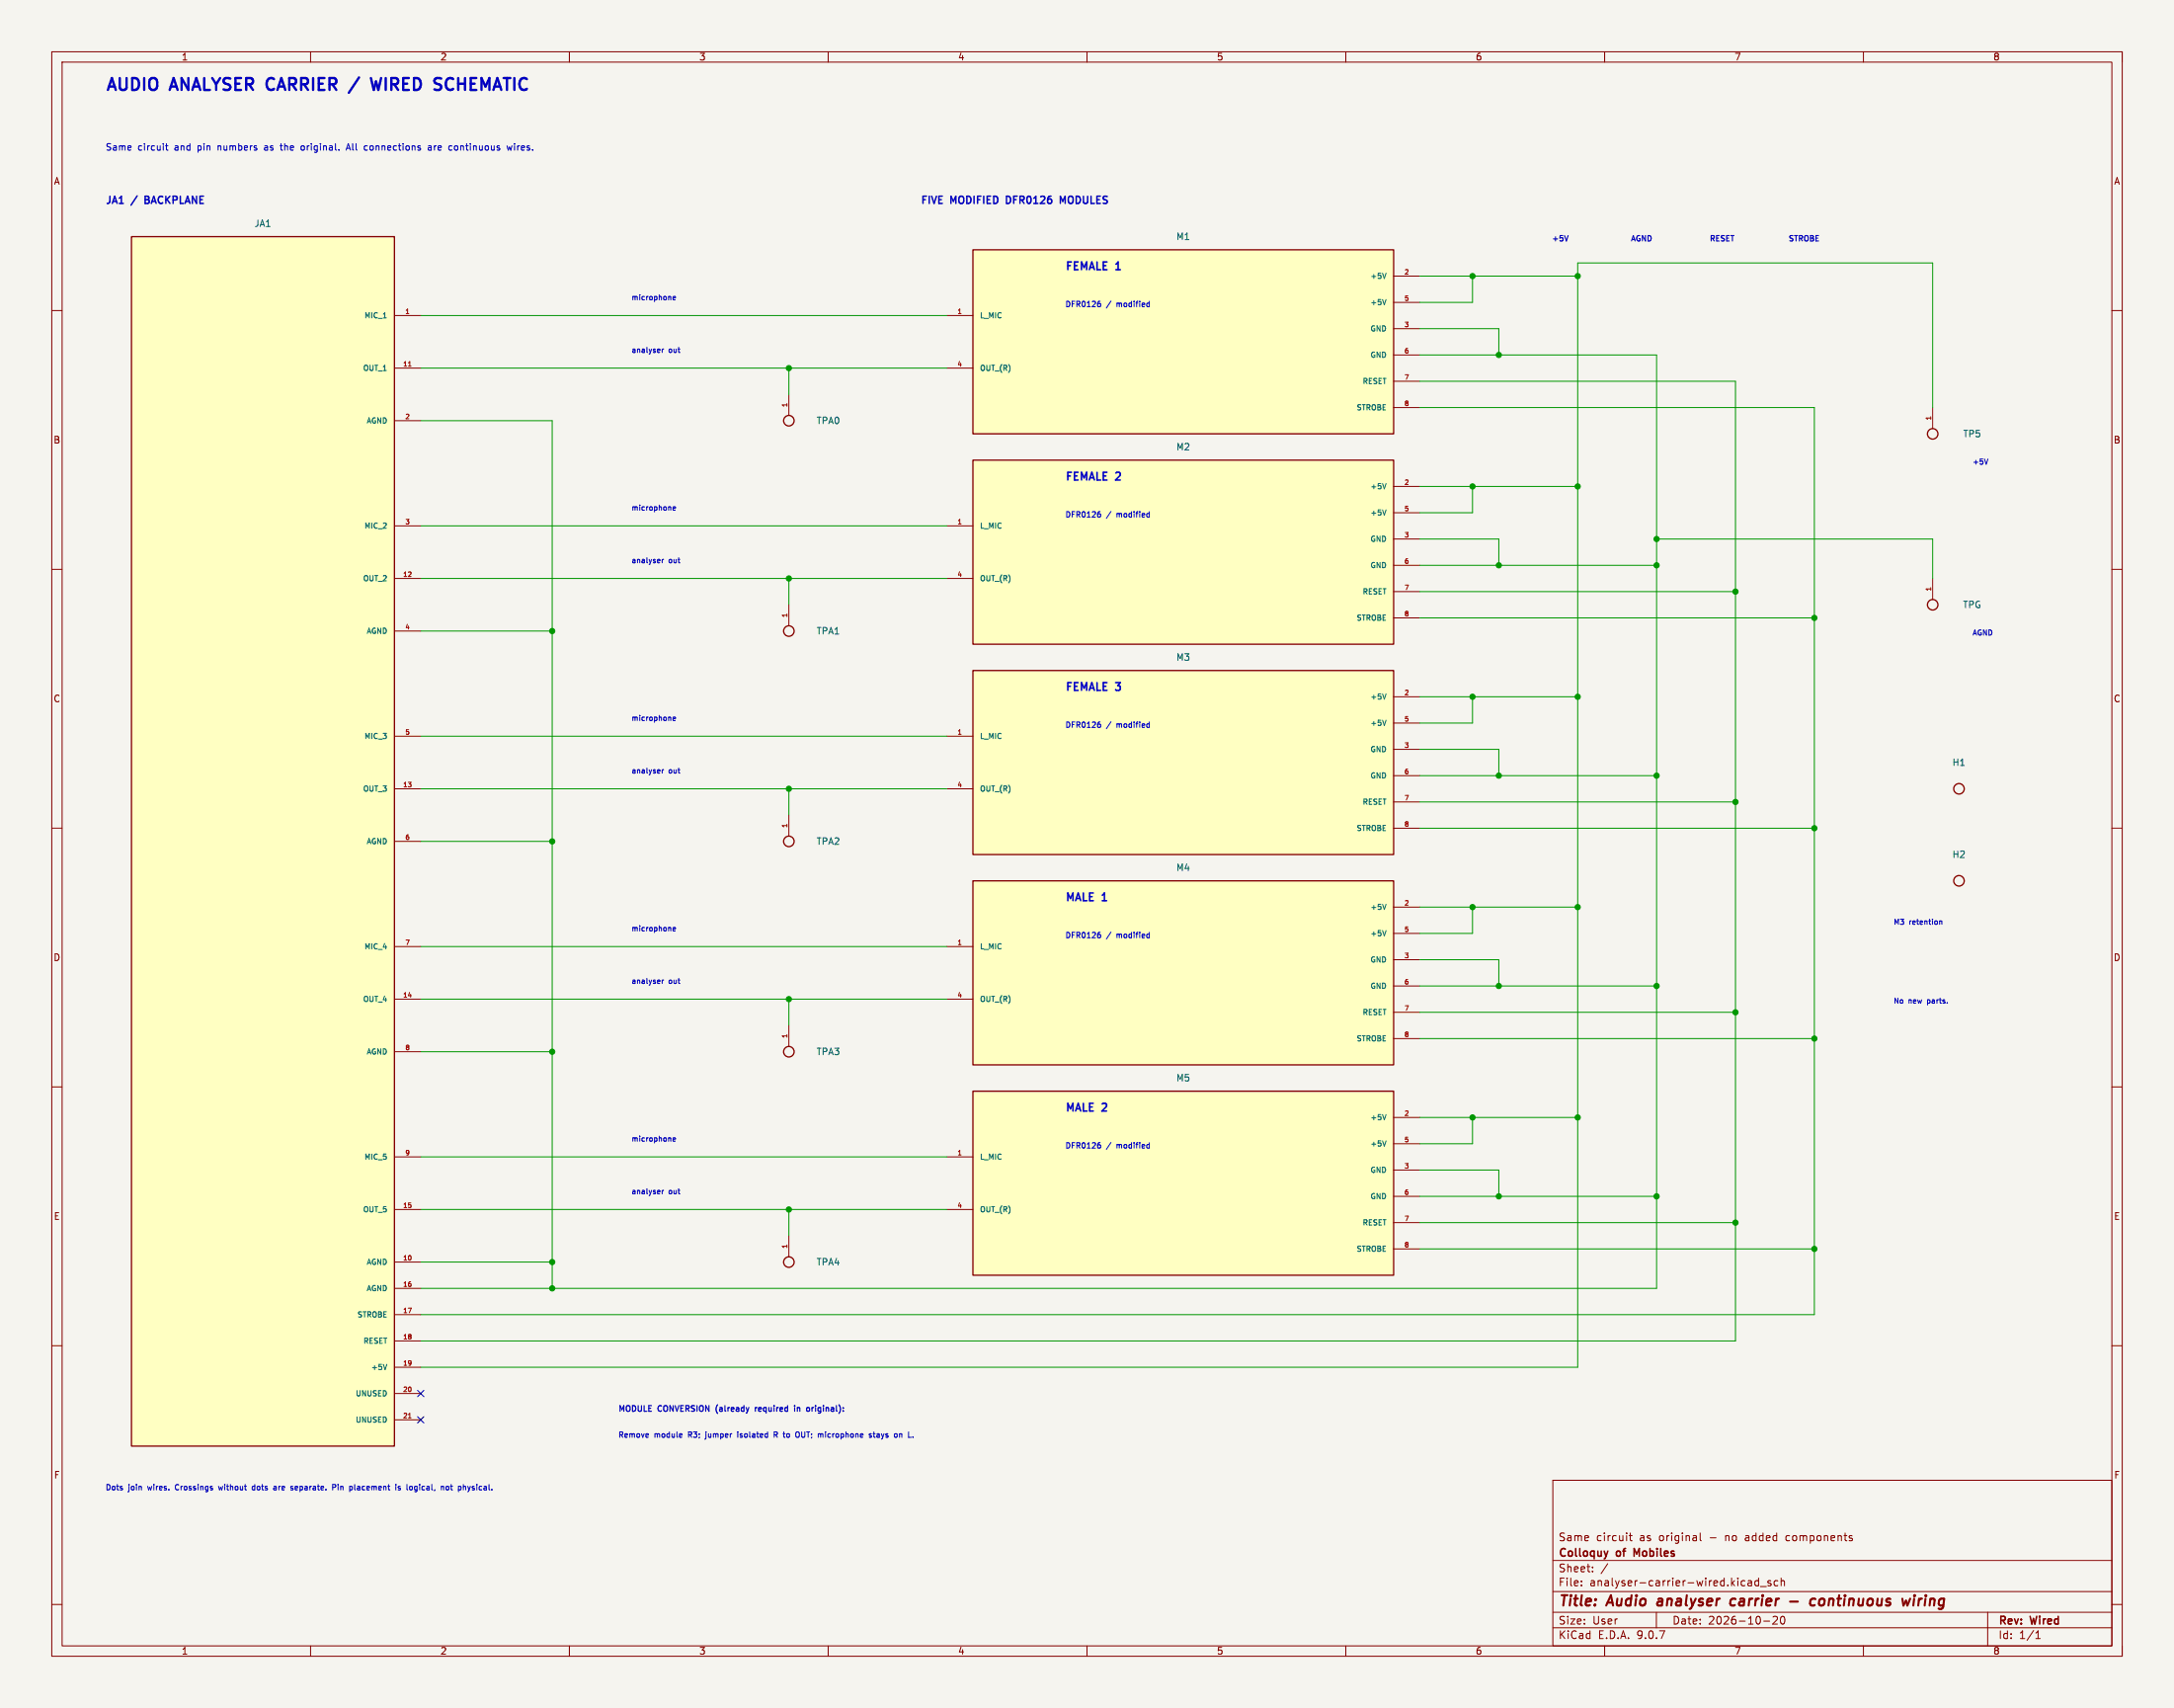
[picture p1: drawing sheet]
(kicad_sch (version 20250114) (generator "eeschema") (generator_version "9.0") (paper "User" 420 330)
    (title_block (title "Audio analyser carrier - continuous wiring") (date "2026-10-20") (rev "Wired")
    (company "Colloquy of Mobiles") (comment 1 "Same circuit as original - no added components"))
    (lib_symbols (symbol "Colloquy:JA1" (pin_names (offset 1.27)) (exclude_from_sim no) (in_bom yes) (on_board yes)
(property "Reference" "JA" (at 0.0000 0.0000 0) (effects (font (size 1.27 1.27))  ))
(property "Value" "ANALYSER - KEY 22" (at 0.0000 0.0000 0) (effects (font (size 1.27 1.27))  ))
(property "Footprint" "Shields:Socket_2x11_Key22_PlugCarrier" (at 0.0000 0.0000 0) (effects (font (size 1.27 1.27))  (hide yes)))
(property "Datasheet" "" (at 0.0000 0.0000 0) (effects (font (size 1.27 1.27))  (hide yes)))
(property "Description" "" (at 0.0000 0.0000 0) (effects (font (size 1.27 1.27))  (hide yes)))
(symbol "JA1_1_1"
(rectangle (start -25.4 116.84) (end 25.4 -116.84) (stroke (width 0.254) (type default)) (fill (type background)))
(pin passive line (at 30.48 101.6 180) (length 5.08) (name "MIC 1" (effects (font (size 1.016 1.016))  )) (number "1" (effects (font (size 0.889 0.889))  )))
(pin passive line (at 30.48 91.44 180) (length 5.08) (name "OUT 1" (effects (font (size 1.016 1.016))  )) (number "11" (effects (font (size 0.889 0.889))  )))
(pin passive line (at 30.48 81.28 180) (length 5.08) (name "AGND" (effects (font (size 1.016 1.016))  )) (number "2" (effects (font (size 0.889 0.889))  )))
(pin passive line (at 30.48 60.96 180) (length 5.08) (name "MIC 2" (effects (font (size 1.016 1.016))  )) (number "3" (effects (font (size 0.889 0.889))  )))
(pin passive line (at 30.48 50.8 180) (length 5.08) (name "OUT 2" (effects (font (size 1.016 1.016))  )) (number "12" (effects (font (size 0.889 0.889))  )))
(pin passive line (at 30.48 40.64 180) (length 5.08) (name "AGND" (effects (font (size 1.016 1.016))  )) (number "4" (effects (font (size 0.889 0.889))  )))
(pin passive line (at 30.48 20.32 180) (length 5.08) (name "MIC 3" (effects (font (size 1.016 1.016))  )) (number "5" (effects (font (size 0.889 0.889))  )))
(pin passive line (at 30.48 10.16 180) (length 5.08) (name "OUT 3" (effects (font (size 1.016 1.016))  )) (number "13" (effects (font (size 0.889 0.889))  )))
(pin passive line (at 30.48 0.0 180) (length 5.08) (name "AGND" (effects (font (size 1.016 1.016))  )) (number "6" (effects (font (size 0.889 0.889))  )))
(pin passive line (at 30.48 -20.32 180) (length 5.08) (name "MIC 4" (effects (font (size 1.016 1.016))  )) (number "7" (effects (font (size 0.889 0.889))  )))
(pin passive line (at 30.48 -30.48 180) (length 5.08) (name "OUT 4" (effects (font (size 1.016 1.016))  )) (number "14" (effects (font (size 0.889 0.889))  )))
(pin passive line (at 30.48 -40.64 180) (length 5.08) (name "AGND" (effects (font (size 1.016 1.016))  )) (number "8" (effects (font (size 0.889 0.889))  )))
(pin passive line (at 30.48 -60.96 180) (length 5.08) (name "MIC 5" (effects (font (size 1.016 1.016))  )) (number "9" (effects (font (size 0.889 0.889))  )))
(pin passive line (at 30.48 -71.12 180) (length 5.08) (name "OUT 5" (effects (font (size 1.016 1.016))  )) (number "15" (effects (font (size 0.889 0.889))  )))
(pin passive line (at 30.48 -81.28 180) (length 5.08) (name "AGND" (effects (font (size 1.016 1.016))  )) (number "10" (effects (font (size 0.889 0.889))  )))
(pin passive line (at 30.48 -86.36 180) (length 5.08) (name "AGND" (effects (font (size 1.016 1.016))  )) (number "16" (effects (font (size 0.889 0.889))  )))
(pin passive line (at 30.48 -91.44 180) (length 5.08) (name "STROBE" (effects (font (size 1.016 1.016))  )) (number "17" (effects (font (size 0.889 0.889))  )))
(pin passive line (at 30.48 -96.52 180) (length 5.08) (name "RESET" (effects (font (size 1.016 1.016))  )) (number "18" (effects (font (size 0.889 0.889))  )))
(pin passive line (at 30.48 -101.6 180) (length 5.08) (name "+5V" (effects (font (size 1.016 1.016))  )) (number "19" (effects (font (size 0.889 0.889))  )))
(pin passive line (at 30.48 -106.68 180) (length 5.08) (name "UNUSED" (effects (font (size 1.016 1.016))  )) (number "20" (effects (font (size 0.889 0.889))  )))
(pin passive line (at 30.48 -111.76 180) (length 5.08) (name "UNUSED" (effects (font (size 1.016 1.016))  )) (number "21" (effects (font (size 0.889 0.889))  )))))
(symbol "Colloquy:H1" (pin_names (offset 1.27)) (exclude_from_sim no) (in_bom no) (on_board yes)
(property "Reference" "H" (at 0.0000 0.0000 0) (effects (font (size 1.27 1.27))  ))
(property "Value" "M3 carrier retention" (at 0.0000 0.0000 0) (effects (font (size 1.27 1.27))  ))
(property "Footprint" "Shields:MountingHole_3.2mm_M3" (at 0.0000 0.0000 0) (effects (font (size 1.27 1.27))  (hide yes)))
(property "Datasheet" "" (at 0.0000 0.0000 0) (effects (font (size 1.27 1.27))  (hide yes)))
(property "Description" "" (at 0.0000 0.0000 0) (effects (font (size 1.27 1.27))  (hide yes)))
(symbol "H1_1_1"
(circle (center 0 0) (radius 1.016) (stroke (width 0.254) (type default)) (fill (type none)))))
(symbol "Colloquy:H2" (pin_names (offset 1.27)) (exclude_from_sim no) (in_bom no) (on_board yes)
(property "Reference" "H" (at 0.0000 0.0000 0) (effects (font (size 1.27 1.27))  ))
(property "Value" "M3 carrier retention" (at 0.0000 0.0000 0) (effects (font (size 1.27 1.27))  ))
(property "Footprint" "Shields:MountingHole_3.2mm_M3" (at 0.0000 0.0000 0) (effects (font (size 1.27 1.27))  (hide yes)))
(property "Datasheet" "" (at 0.0000 0.0000 0) (effects (font (size 1.27 1.27))  (hide yes)))
(property "Description" "" (at 0.0000 0.0000 0) (effects (font (size 1.27 1.27))  (hide yes)))
(symbol "H2_1_1"
(circle (center 0 0) (radius 1.016) (stroke (width 0.254) (type default)) (fill (type none)))))
(symbol "Colloquy:M1" (pin_names (offset 1.27)) (exclude_from_sim no) (in_bom yes) (on_board yes)
(property "Reference" "M" (at 0.0000 0.0000 0) (effects (font (size 1.27 1.27))  ))
(property "Value" "DFR0126 MODIFIED / PLUG-IN" (at 0.0000 0.0000 0) (effects (font (size 1.27 1.27))  ))
(property "Footprint" "Shields:DFR0126_PlugIn_Photo" (at 0.0000 0.0000 0) (effects (font (size 1.27 1.27))  (hide yes)))
(property "Datasheet" "https://wiki.dfrobot.com/dfr0126/" (at 0.0000 0.0000 0) (effects (font (size 1.27 1.27))  (hide yes)))
(property "Description" "Modified module: remove module R3 (right-input 22K), jumper isolated R to OUT, microphone on L, fit downward 2.54mm headers. Carrier sockets: one 1x6 and one 1x2. Photo-derived geometry." (at 0.0000 0.0000 0) (effects (font (size 1.27 1.27))  (hide yes)))
(symbol "M1_1_1"
(rectangle (start -40.64 17.78) (end 40.64 -17.78) (stroke (width 0.254) (type default)) (fill (type background)))
(pin passive line (at -45.72 5.08 0) (length 5.08) (name "L_MIC" (effects (font (size 1.016 1.016))  )) (number "1" (effects (font (size 0.889 0.889))  )))
(pin passive line (at -45.72 -5.08 0) (length 5.08) (name "OUT (R)" (effects (font (size 1.016 1.016))  )) (number "4" (effects (font (size 0.889 0.889))  )))
(pin passive line (at 45.72 12.7 180) (length 5.08) (name "+5V" (effects (font (size 1.016 1.016))  )) (number "2" (effects (font (size 0.889 0.889))  )))
(pin passive line (at 45.72 7.62 180) (length 5.08) (name "+5V" (effects (font (size 1.016 1.016))  )) (number "5" (effects (font (size 0.889 0.889))  )))
(pin passive line (at 45.72 2.54 180) (length 5.08) (name "GND" (effects (font (size 1.016 1.016))  )) (number "3" (effects (font (size 0.889 0.889))  )))
(pin passive line (at 45.72 -2.54 180) (length 5.08) (name "GND" (effects (font (size 1.016 1.016))  )) (number "6" (effects (font (size 0.889 0.889))  )))
(pin passive line (at 45.72 -7.62 180) (length 5.08) (name "RESET" (effects (font (size 1.016 1.016))  )) (number "7" (effects (font (size 0.889 0.889))  )))
(pin passive line (at 45.72 -12.7 180) (length 5.08) (name "STROBE" (effects (font (size 1.016 1.016))  )) (number "8" (effects (font (size 0.889 0.889))  )))))
(symbol "Colloquy:TPA0" (pin_names (offset 1.27)) (exclude_from_sim no) (in_bom no) (on_board yes)
(property "Reference" "TPA" (at 0.0000 0.0000 0) (effects (font (size 1.27 1.27))  ))
(property "Value" "female1/analyser out" (at 0.0000 0.0000 0) (effects (font (size 1.27 1.27))  ))
(property "Footprint" "Shields:TestPoint_Pad_D1.5mm" (at 0.0000 0.0000 0) (effects (font (size 1.27 1.27))  (hide yes)))
(property "Datasheet" "" (at 0.0000 0.0000 0) (effects (font (size 1.27 1.27))  (hide yes)))
(property "Description" "" (at 0.0000 0.0000 0) (effects (font (size 1.27 1.27))  (hide yes)))
(symbol "TPA0_1_1"
(circle (center 0 0) (radius 1.016) (stroke (width 0.254) (type default)) (fill (type none)))
(pin passive line (at 0 5.08 270) (length 4.064) (name "~" (effects (font (size 1.016 1.016))  )) (number "1" (effects (font (size 0.889 0.889))  )))))
(symbol "Colloquy:M2" (pin_names (offset 1.27)) (exclude_from_sim no) (in_bom yes) (on_board yes)
(property "Reference" "M" (at 0.0000 0.0000 0) (effects (font (size 1.27 1.27))  ))
(property "Value" "DFR0126 MODIFIED / PLUG-IN" (at 0.0000 0.0000 0) (effects (font (size 1.27 1.27))  ))
(property "Footprint" "Shields:DFR0126_PlugIn_Photo" (at 0.0000 0.0000 0) (effects (font (size 1.27 1.27))  (hide yes)))
(property "Datasheet" "https://wiki.dfrobot.com/dfr0126/" (at 0.0000 0.0000 0) (effects (font (size 1.27 1.27))  (hide yes)))
(property "Description" "Modified module: remove module R3 (right-input 22K), jumper isolated R to OUT, microphone on L, fit downward 2.54mm headers. Carrier sockets: one 1x6 and one 1x2. Photo-derived geometry." (at 0.0000 0.0000 0) (effects (font (size 1.27 1.27))  (hide yes)))
(symbol "M2_1_1"
(rectangle (start -40.64 17.78) (end 40.64 -17.78) (stroke (width 0.254) (type default)) (fill (type background)))
(pin passive line (at -45.72 5.08 0) (length 5.08) (name "L_MIC" (effects (font (size 1.016 1.016))  )) (number "1" (effects (font (size 0.889 0.889))  )))
(pin passive line (at -45.72 -5.08 0) (length 5.08) (name "OUT (R)" (effects (font (size 1.016 1.016))  )) (number "4" (effects (font (size 0.889 0.889))  )))
(pin passive line (at 45.72 12.7 180) (length 5.08) (name "+5V" (effects (font (size 1.016 1.016))  )) (number "2" (effects (font (size 0.889 0.889))  )))
(pin passive line (at 45.72 7.62 180) (length 5.08) (name "+5V" (effects (font (size 1.016 1.016))  )) (number "5" (effects (font (size 0.889 0.889))  )))
(pin passive line (at 45.72 2.54 180) (length 5.08) (name "GND" (effects (font (size 1.016 1.016))  )) (number "3" (effects (font (size 0.889 0.889))  )))
(pin passive line (at 45.72 -2.54 180) (length 5.08) (name "GND" (effects (font (size 1.016 1.016))  )) (number "6" (effects (font (size 0.889 0.889))  )))
(pin passive line (at 45.72 -7.62 180) (length 5.08) (name "RESET" (effects (font (size 1.016 1.016))  )) (number "7" (effects (font (size 0.889 0.889))  )))
(pin passive line (at 45.72 -12.7 180) (length 5.08) (name "STROBE" (effects (font (size 1.016 1.016))  )) (number "8" (effects (font (size 0.889 0.889))  )))))
(symbol "Colloquy:TPA1" (pin_names (offset 1.27)) (exclude_from_sim no) (in_bom no) (on_board yes)
(property "Reference" "TPA" (at 0.0000 0.0000 0) (effects (font (size 1.27 1.27))  ))
(property "Value" "female2/analyser out" (at 0.0000 0.0000 0) (effects (font (size 1.27 1.27))  ))
(property "Footprint" "Shields:TestPoint_Pad_D1.5mm" (at 0.0000 0.0000 0) (effects (font (size 1.27 1.27))  (hide yes)))
(property "Datasheet" "" (at 0.0000 0.0000 0) (effects (font (size 1.27 1.27))  (hide yes)))
(property "Description" "" (at 0.0000 0.0000 0) (effects (font (size 1.27 1.27))  (hide yes)))
(symbol "TPA1_1_1"
(circle (center 0 0) (radius 1.016) (stroke (width 0.254) (type default)) (fill (type none)))
(pin passive line (at 0 5.08 270) (length 4.064) (name "~" (effects (font (size 1.016 1.016))  )) (number "1" (effects (font (size 0.889 0.889))  )))))
(symbol "Colloquy:M3" (pin_names (offset 1.27)) (exclude_from_sim no) (in_bom yes) (on_board yes)
(property "Reference" "M" (at 0.0000 0.0000 0) (effects (font (size 1.27 1.27))  ))
(property "Value" "DFR0126 MODIFIED / PLUG-IN" (at 0.0000 0.0000 0) (effects (font (size 1.27 1.27))  ))
(property "Footprint" "Shields:DFR0126_PlugIn_Photo" (at 0.0000 0.0000 0) (effects (font (size 1.27 1.27))  (hide yes)))
(property "Datasheet" "https://wiki.dfrobot.com/dfr0126/" (at 0.0000 0.0000 0) (effects (font (size 1.27 1.27))  (hide yes)))
(property "Description" "Modified module: remove module R3 (right-input 22K), jumper isolated R to OUT, microphone on L, fit downward 2.54mm headers. Carrier sockets: one 1x6 and one 1x2. Photo-derived geometry." (at 0.0000 0.0000 0) (effects (font (size 1.27 1.27))  (hide yes)))
(symbol "M3_1_1"
(rectangle (start -40.64 17.78) (end 40.64 -17.78) (stroke (width 0.254) (type default)) (fill (type background)))
(pin passive line (at -45.72 5.08 0) (length 5.08) (name "L_MIC" (effects (font (size 1.016 1.016))  )) (number "1" (effects (font (size 0.889 0.889))  )))
(pin passive line (at -45.72 -5.08 0) (length 5.08) (name "OUT (R)" (effects (font (size 1.016 1.016))  )) (number "4" (effects (font (size 0.889 0.889))  )))
(pin passive line (at 45.72 12.7 180) (length 5.08) (name "+5V" (effects (font (size 1.016 1.016))  )) (number "2" (effects (font (size 0.889 0.889))  )))
(pin passive line (at 45.72 7.62 180) (length 5.08) (name "+5V" (effects (font (size 1.016 1.016))  )) (number "5" (effects (font (size 0.889 0.889))  )))
(pin passive line (at 45.72 2.54 180) (length 5.08) (name "GND" (effects (font (size 1.016 1.016))  )) (number "3" (effects (font (size 0.889 0.889))  )))
(pin passive line (at 45.72 -2.54 180) (length 5.08) (name "GND" (effects (font (size 1.016 1.016))  )) (number "6" (effects (font (size 0.889 0.889))  )))
(pin passive line (at 45.72 -7.62 180) (length 5.08) (name "RESET" (effects (font (size 1.016 1.016))  )) (number "7" (effects (font (size 0.889 0.889))  )))
(pin passive line (at 45.72 -12.7 180) (length 5.08) (name "STROBE" (effects (font (size 1.016 1.016))  )) (number "8" (effects (font (size 0.889 0.889))  )))))
(symbol "Colloquy:TPA2" (pin_names (offset 1.27)) (exclude_from_sim no) (in_bom no) (on_board yes)
(property "Reference" "TPA" (at 0.0000 0.0000 0) (effects (font (size 1.27 1.27))  ))
(property "Value" "female3/analyser out" (at 0.0000 0.0000 0) (effects (font (size 1.27 1.27))  ))
(property "Footprint" "Shields:TestPoint_Pad_D1.5mm" (at 0.0000 0.0000 0) (effects (font (size 1.27 1.27))  (hide yes)))
(property "Datasheet" "" (at 0.0000 0.0000 0) (effects (font (size 1.27 1.27))  (hide yes)))
(property "Description" "" (at 0.0000 0.0000 0) (effects (font (size 1.27 1.27))  (hide yes)))
(symbol "TPA2_1_1"
(circle (center 0 0) (radius 1.016) (stroke (width 0.254) (type default)) (fill (type none)))
(pin passive line (at 0 5.08 270) (length 4.064) (name "~" (effects (font (size 1.016 1.016))  )) (number "1" (effects (font (size 0.889 0.889))  )))))
(symbol "Colloquy:M4" (pin_names (offset 1.27)) (exclude_from_sim no) (in_bom yes) (on_board yes)
(property "Reference" "M" (at 0.0000 0.0000 0) (effects (font (size 1.27 1.27))  ))
(property "Value" "DFR0126 MODIFIED / PLUG-IN" (at 0.0000 0.0000 0) (effects (font (size 1.27 1.27))  ))
(property "Footprint" "Shields:DFR0126_PlugIn_Photo" (at 0.0000 0.0000 0) (effects (font (size 1.27 1.27))  (hide yes)))
(property "Datasheet" "https://wiki.dfrobot.com/dfr0126/" (at 0.0000 0.0000 0) (effects (font (size 1.27 1.27))  (hide yes)))
(property "Description" "Modified module: remove module R3 (right-input 22K), jumper isolated R to OUT, microphone on L, fit downward 2.54mm headers. Carrier sockets: one 1x6 and one 1x2. Photo-derived geometry." (at 0.0000 0.0000 0) (effects (font (size 1.27 1.27))  (hide yes)))
(symbol "M4_1_1"
(rectangle (start -40.64 17.78) (end 40.64 -17.78) (stroke (width 0.254) (type default)) (fill (type background)))
(pin passive line (at -45.72 5.08 0) (length 5.08) (name "L_MIC" (effects (font (size 1.016 1.016))  )) (number "1" (effects (font (size 0.889 0.889))  )))
(pin passive line (at -45.72 -5.08 0) (length 5.08) (name "OUT (R)" (effects (font (size 1.016 1.016))  )) (number "4" (effects (font (size 0.889 0.889))  )))
(pin passive line (at 45.72 12.7 180) (length 5.08) (name "+5V" (effects (font (size 1.016 1.016))  )) (number "2" (effects (font (size 0.889 0.889))  )))
(pin passive line (at 45.72 7.62 180) (length 5.08) (name "+5V" (effects (font (size 1.016 1.016))  )) (number "5" (effects (font (size 0.889 0.889))  )))
(pin passive line (at 45.72 2.54 180) (length 5.08) (name "GND" (effects (font (size 1.016 1.016))  )) (number "3" (effects (font (size 0.889 0.889))  )))
(pin passive line (at 45.72 -2.54 180) (length 5.08) (name "GND" (effects (font (size 1.016 1.016))  )) (number "6" (effects (font (size 0.889 0.889))  )))
(pin passive line (at 45.72 -7.62 180) (length 5.08) (name "RESET" (effects (font (size 1.016 1.016))  )) (number "7" (effects (font (size 0.889 0.889))  )))
(pin passive line (at 45.72 -12.7 180) (length 5.08) (name "STROBE" (effects (font (size 1.016 1.016))  )) (number "8" (effects (font (size 0.889 0.889))  )))))
(symbol "Colloquy:TPA3" (pin_names (offset 1.27)) (exclude_from_sim no) (in_bom no) (on_board yes)
(property "Reference" "TPA" (at 0.0000 0.0000 0) (effects (font (size 1.27 1.27))  ))
(property "Value" "male1/analyser out" (at 0.0000 0.0000 0) (effects (font (size 1.27 1.27))  ))
(property "Footprint" "Shields:TestPoint_Pad_D1.5mm" (at 0.0000 0.0000 0) (effects (font (size 1.27 1.27))  (hide yes)))
(property "Datasheet" "" (at 0.0000 0.0000 0) (effects (font (size 1.27 1.27))  (hide yes)))
(property "Description" "" (at 0.0000 0.0000 0) (effects (font (size 1.27 1.27))  (hide yes)))
(symbol "TPA3_1_1"
(circle (center 0 0) (radius 1.016) (stroke (width 0.254) (type default)) (fill (type none)))
(pin passive line (at 0 5.08 270) (length 4.064) (name "~" (effects (font (size 1.016 1.016))  )) (number "1" (effects (font (size 0.889 0.889))  )))))
(symbol "Colloquy:M5" (pin_names (offset 1.27)) (exclude_from_sim no) (in_bom yes) (on_board yes)
(property "Reference" "M" (at 0.0000 0.0000 0) (effects (font (size 1.27 1.27))  ))
(property "Value" "DFR0126 MODIFIED / PLUG-IN" (at 0.0000 0.0000 0) (effects (font (size 1.27 1.27))  ))
(property "Footprint" "Shields:DFR0126_PlugIn_Photo" (at 0.0000 0.0000 0) (effects (font (size 1.27 1.27))  (hide yes)))
(property "Datasheet" "https://wiki.dfrobot.com/dfr0126/" (at 0.0000 0.0000 0) (effects (font (size 1.27 1.27))  (hide yes)))
(property "Description" "Modified module: remove module R3 (right-input 22K), jumper isolated R to OUT, microphone on L, fit downward 2.54mm headers. Carrier sockets: one 1x6 and one 1x2. Photo-derived geometry." (at 0.0000 0.0000 0) (effects (font (size 1.27 1.27))  (hide yes)))
(symbol "M5_1_1"
(rectangle (start -40.64 17.78) (end 40.64 -17.78) (stroke (width 0.254) (type default)) (fill (type background)))
(pin passive line (at -45.72 5.08 0) (length 5.08) (name "L_MIC" (effects (font (size 1.016 1.016))  )) (number "1" (effects (font (size 0.889 0.889))  )))
(pin passive line (at -45.72 -5.08 0) (length 5.08) (name "OUT (R)" (effects (font (size 1.016 1.016))  )) (number "4" (effects (font (size 0.889 0.889))  )))
(pin passive line (at 45.72 12.7 180) (length 5.08) (name "+5V" (effects (font (size 1.016 1.016))  )) (number "2" (effects (font (size 0.889 0.889))  )))
(pin passive line (at 45.72 7.62 180) (length 5.08) (name "+5V" (effects (font (size 1.016 1.016))  )) (number "5" (effects (font (size 0.889 0.889))  )))
(pin passive line (at 45.72 2.54 180) (length 5.08) (name "GND" (effects (font (size 1.016 1.016))  )) (number "3" (effects (font (size 0.889 0.889))  )))
(pin passive line (at 45.72 -2.54 180) (length 5.08) (name "GND" (effects (font (size 1.016 1.016))  )) (number "6" (effects (font (size 0.889 0.889))  )))
(pin passive line (at 45.72 -7.62 180) (length 5.08) (name "RESET" (effects (font (size 1.016 1.016))  )) (number "7" (effects (font (size 0.889 0.889))  )))
(pin passive line (at 45.72 -12.7 180) (length 5.08) (name "STROBE" (effects (font (size 1.016 1.016))  )) (number "8" (effects (font (size 0.889 0.889))  )))))
(symbol "Colloquy:TPA4" (pin_names (offset 1.27)) (exclude_from_sim no) (in_bom no) (on_board yes)
(property "Reference" "TPA" (at 0.0000 0.0000 0) (effects (font (size 1.27 1.27))  ))
(property "Value" "male2/analyser out" (at 0.0000 0.0000 0) (effects (font (size 1.27 1.27))  ))
(property "Footprint" "Shields:TestPoint_Pad_D1.5mm" (at 0.0000 0.0000 0) (effects (font (size 1.27 1.27))  (hide yes)))
(property "Datasheet" "" (at 0.0000 0.0000 0) (effects (font (size 1.27 1.27))  (hide yes)))
(property "Description" "" (at 0.0000 0.0000 0) (effects (font (size 1.27 1.27))  (hide yes)))
(symbol "TPA4_1_1"
(circle (center 0 0) (radius 1.016) (stroke (width 0.254) (type default)) (fill (type none)))
(pin passive line (at 0 5.08 270) (length 4.064) (name "~" (effects (font (size 1.016 1.016))  )) (number "1" (effects (font (size 0.889 0.889))  )))))
(symbol "Colloquy:TPG" (pin_names (offset 1.27)) (exclude_from_sim no) (in_bom no) (on_board yes)
(property "Reference" "TPG" (at 0.0000 0.0000 0) (effects (font (size 1.27 1.27))  ))
(property "Value" "AGND" (at 0.0000 0.0000 0) (effects (font (size 1.27 1.27))  ))
(property "Footprint" "Shields:TestPoint_Pad_D1.5mm" (at 0.0000 0.0000 0) (effects (font (size 1.27 1.27))  (hide yes)))
(property "Datasheet" "" (at 0.0000 0.0000 0) (effects (font (size 1.27 1.27))  (hide yes)))
(property "Description" "" (at 0.0000 0.0000 0) (effects (font (size 1.27 1.27))  (hide yes)))
(symbol "TPG_1_1"
(circle (center 0 0) (radius 1.016) (stroke (width 0.254) (type default)) (fill (type none)))
(pin passive line (at 0 5.08 270) (length 4.064) (name "~" (effects (font (size 1.016 1.016))  )) (number "1" (effects (font (size 0.889 0.889))  )))))
(symbol "Colloquy:TP5" (pin_names (offset 1.27)) (exclude_from_sim no) (in_bom no) (on_board yes)
(property "Reference" "TP" (at 0.0000 0.0000 0) (effects (font (size 1.27 1.27))  ))
(property "Value" "MEGA_5V" (at 0.0000 0.0000 0) (effects (font (size 1.27 1.27))  ))
(property "Footprint" "Shields:TestPoint_Pad_D1.5mm" (at 0.0000 0.0000 0) (effects (font (size 1.27 1.27))  (hide yes)))
(property "Datasheet" "" (at 0.0000 0.0000 0) (effects (font (size 1.27 1.27))  (hide yes)))
(property "Description" "" (at 0.0000 0.0000 0) (effects (font (size 1.27 1.27))  (hide yes)))
(symbol "TP5_1_1"
(circle (center 0 0) (radius 1.016) (stroke (width 0.254) (type default)) (fill (type none)))
(pin passive line (at 0 5.08 270) (length 4.064) (name "~" (effects (font (size 1.016 1.016))  )) (number "1" (effects (font (size 0.889 0.889))  ))))))
    (text "AUDIO ANALYSER CARRIER / WIRED SCHEMATIC" (at 20.32 15.24 0) (effects (font (size 2.3 2.3) (bold yes)) (justify left top)))
(text "Same circuit and pin numbers as the original. All connections are continuous wires." (at 20.32 27.94 0) (effects (font (size 1.27 1.27) ) (justify left top)))
(text "JA1 / BACKPLANE" (at 20.32 38.1 0) (effects (font (size 1.4 1.4) (bold yes)) (justify left top)))
(text "FIVE MODIFIED DFR0126 MODULES" (at 177.8 38.1 0) (effects (font (size 1.4 1.4) (bold yes)) (justify left top)))
(text "+5V" (at 299.72 45.72 0) (effects (font (size 1.05 1.05) (bold yes)) (justify left top)))
(text "AGND" (at 314.96 45.72 0) (effects (font (size 1.05 1.05) (bold yes)) (justify left top)))
(text "RESET" (at 330.2 45.72 0) (effects (font (size 1.05 1.05) (bold yes)) (justify left top)))
(text "STROBE" (at 345.44 45.72 0) (effects (font (size 1.05 1.05) (bold yes)) (justify left top)))
(symbol (lib_id "Colloquy:JA1") (at 50.8 162.56 0) (unit 1) (in_bom yes) (on_board yes)(property "Reference" "JA1" (at 50.8000 43.1800 0) (effects (font (size 1.27 1.27))  ))(property "Value" "ANALYSER - KEY 22" (at 50.8000 162.5600 0) (effects (font (size 1.27 1.27))  (hide yes)))(property "Footprint" "Shields:Socket_2x11_Key22_PlugCarrier" (at 50.8000 162.5600 0) (effects (font (size 1.27 1.27))  (hide yes))))
(symbol (lib_id "Colloquy:M1") (at 228.6 66.04 0) (unit 1) (in_bom yes) (on_board yes)(property "Reference" "M1" (at 228.6000 45.7200 0) (effects (font (size 1.27 1.27))  ))(property "Value" "DFR0126 MODIFIED / PLUG-IN" (at 228.6000 66.0400 0) (effects (font (size 1.27 1.27))  (hide yes)))(property "Footprint" "Shields:DFR0126_PlugIn_Photo" (at 228.6000 66.0400 0) (effects (font (size 1.27 1.27))  (hide yes))))
(text "FEMALE 1" (at 205.74 50.8 0) (effects (font (size 1.5 1.5) (bold yes)) (justify left top)))
(text "DFR0126 / modified" (at 205.74 58.42 0) (effects (font (size 1.05 1.05) ) (justify left top)))
(text "microphone" (at 121.92 57.15 0) (effects (font (size 1.0 1.0) ) (justify left top)))
(text "analyser out" (at 121.92 67.31 0) (effects (font (size 1.0 1.0) ) (justify left top)))
(symbol (lib_id "Colloquy:TPA0") (at 152.4 81.28 0) (unit 1) (in_bom no) (on_board yes)(property "Reference" "TPA0" (at 160.0200 81.2800 0) (effects (font (size 1.27 1.27))  ))(property "Value" "female1/analyser out" (at 152.4000 81.2800 0) (effects (font (size 1.27 1.27))  (hide yes)))(property "Footprint" "Shields:TestPoint_Pad_D1.5mm" (at 152.4000 81.2800 0) (effects (font (size 1.27 1.27))  (hide yes))))
(symbol (lib_id "Colloquy:M2") (at 228.6 106.68 0) (unit 1) (in_bom yes) (on_board yes)(property "Reference" "M2" (at 228.6000 86.3600 0) (effects (font (size 1.27 1.27))  ))(property "Value" "DFR0126 MODIFIED / PLUG-IN" (at 228.6000 106.6800 0) (effects (font (size 1.27 1.27))  (hide yes)))(property "Footprint" "Shields:DFR0126_PlugIn_Photo" (at 228.6000 106.6800 0) (effects (font (size 1.27 1.27))  (hide yes))))
(text "FEMALE 2" (at 205.74 91.44 0) (effects (font (size 1.5 1.5) (bold yes)) (justify left top)))
(text "DFR0126 / modified" (at 205.74 99.06 0) (effects (font (size 1.05 1.05) ) (justify left top)))
(text "microphone" (at 121.92 97.79 0) (effects (font (size 1.0 1.0) ) (justify left top)))
(text "analyser out" (at 121.92 107.95 0) (effects (font (size 1.0 1.0) ) (justify left top)))
(symbol (lib_id "Colloquy:TPA1") (at 152.4 121.92 0) (unit 1) (in_bom no) (on_board yes)(property "Reference" "TPA1" (at 160.0200 121.9200 0) (effects (font (size 1.27 1.27))  ))(property "Value" "female2/analyser out" (at 152.4000 121.9200 0) (effects (font (size 1.27 1.27))  (hide yes)))(property "Footprint" "Shields:TestPoint_Pad_D1.5mm" (at 152.4000 121.9200 0) (effects (font (size 1.27 1.27))  (hide yes))))
(symbol (lib_id "Colloquy:M3") (at 228.6 147.32 0) (unit 1) (in_bom yes) (on_board yes)(property "Reference" "M3" (at 228.6000 127.0000 0) (effects (font (size 1.27 1.27))  ))(property "Value" "DFR0126 MODIFIED / PLUG-IN" (at 228.6000 147.3200 0) (effects (font (size 1.27 1.27))  (hide yes)))(property "Footprint" "Shields:DFR0126_PlugIn_Photo" (at 228.6000 147.3200 0) (effects (font (size 1.27 1.27))  (hide yes))))
(text "FEMALE 3" (at 205.74 132.08 0) (effects (font (size 1.5 1.5) (bold yes)) (justify left top)))
(text "DFR0126 / modified" (at 205.74 139.7 0) (effects (font (size 1.05 1.05) ) (justify left top)))
(text "microphone" (at 121.92 138.43 0) (effects (font (size 1.0 1.0) ) (justify left top)))
(text "analyser out" (at 121.92 148.59 0) (effects (font (size 1.0 1.0) ) (justify left top)))
(symbol (lib_id "Colloquy:TPA2") (at 152.4 162.56 0) (unit 1) (in_bom no) (on_board yes)(property "Reference" "TPA2" (at 160.0200 162.5600 0) (effects (font (size 1.27 1.27))  ))(property "Value" "female3/analyser out" (at 152.4000 162.5600 0) (effects (font (size 1.27 1.27))  (hide yes)))(property "Footprint" "Shields:TestPoint_Pad_D1.5mm" (at 152.4000 162.5600 0) (effects (font (size 1.27 1.27))  (hide yes))))
(symbol (lib_id "Colloquy:M4") (at 228.6 187.96 0) (unit 1) (in_bom yes) (on_board yes)(property "Reference" "M4" (at 228.6000 167.6400 0) (effects (font (size 1.27 1.27))  ))(property "Value" "DFR0126 MODIFIED / PLUG-IN" (at 228.6000 187.9600 0) (effects (font (size 1.27 1.27))  (hide yes)))(property "Footprint" "Shields:DFR0126_PlugIn_Photo" (at 228.6000 187.9600 0) (effects (font (size 1.27 1.27))  (hide yes))))
(text "MALE 1" (at 205.74 172.72 0) (effects (font (size 1.5 1.5) (bold yes)) (justify left top)))
(text "DFR0126 / modified" (at 205.74 180.34 0) (effects (font (size 1.05 1.05) ) (justify left top)))
(text "microphone" (at 121.92 179.07 0) (effects (font (size 1.0 1.0) ) (justify left top)))
(text "analyser out" (at 121.92 189.23 0) (effects (font (size 1.0 1.0) ) (justify left top)))
(symbol (lib_id "Colloquy:TPA3") (at 152.4 203.2 0) (unit 1) (in_bom no) (on_board yes)(property "Reference" "TPA3" (at 160.0200 203.2000 0) (effects (font (size 1.27 1.27))  ))(property "Value" "male1/analyser out" (at 152.4000 203.2000 0) (effects (font (size 1.27 1.27))  (hide yes)))(property "Footprint" "Shields:TestPoint_Pad_D1.5mm" (at 152.4000 203.2000 0) (effects (font (size 1.27 1.27))  (hide yes))))
(symbol (lib_id "Colloquy:M5") (at 228.6 228.6 0) (unit 1) (in_bom yes) (on_board yes)(property "Reference" "M5" (at 228.6000 208.2800 0) (effects (font (size 1.27 1.27))  ))(property "Value" "DFR0126 MODIFIED / PLUG-IN" (at 228.6000 228.6000 0) (effects (font (size 1.27 1.27))  (hide yes)))(property "Footprint" "Shields:DFR0126_PlugIn_Photo" (at 228.6000 228.6000 0) (effects (font (size 1.27 1.27))  (hide yes))))
(text "MALE 2" (at 205.74 213.36 0) (effects (font (size 1.5 1.5) (bold yes)) (justify left top)))
(text "DFR0126 / modified" (at 205.74 220.98 0) (effects (font (size 1.05 1.05) ) (justify left top)))
(text "microphone" (at 121.92 219.71 0) (effects (font (size 1.0 1.0) ) (justify left top)))
(text "analyser out" (at 121.92 229.87 0) (effects (font (size 1.0 1.0) ) (justify left top)))
(symbol (lib_id "Colloquy:TPA4") (at 152.4 243.84 0) (unit 1) (in_bom no) (on_board yes)(property "Reference" "TPA4" (at 160.0200 243.8400 0) (effects (font (size 1.27 1.27))  ))(property "Value" "male2/analyser out" (at 152.4000 243.8400 0) (effects (font (size 1.27 1.27))  (hide yes)))(property "Footprint" "Shields:TestPoint_Pad_D1.5mm" (at 152.4000 243.8400 0) (effects (font (size 1.27 1.27))  (hide yes))))
(no_connect (at 81.28 269.24))
(no_connect (at 81.28 274.32))
(symbol (lib_id "Colloquy:TP5") (at 373.38 83.82000000000001 0) (unit 1) (in_bom no) (on_board yes)(property "Reference" "TP5" (at 381.0000 83.8200 0) (effects (font (size 1.27 1.27))  ))(property "Value" "MEGA_5V" (at 373.3800 83.8200 0) (effects (font (size 1.27 1.27))  (hide yes)))(property "Footprint" "Shields:TestPoint_Pad_D1.5mm" (at 373.3800 83.8200 0) (effects (font (size 1.27 1.27))  (hide yes))))
(text "+5V" (at 381.0 88.9 0) (effects (font (size 1.0 1.0) ) (justify left top)))
(symbol (lib_id "Colloquy:TPG") (at 373.38 116.84 0) (unit 1) (in_bom no) (on_board yes)(property "Reference" "TPG" (at 381.0000 116.8400 0) (effects (font (size 1.27 1.27))  ))(property "Value" "AGND" (at 373.3800 116.8400 0) (effects (font (size 1.27 1.27))  (hide yes)))(property "Footprint" "Shields:TestPoint_Pad_D1.5mm" (at 373.3800 116.8400 0) (effects (font (size 1.27 1.27))  (hide yes))))
(text "AGND" (at 381.0 121.92 0) (effects (font (size 1.0 1.0) ) (justify left top)))
(text "MODULE CONVERSION (already required in original):" (at 119.38 271.78000000000003 0) (effects (font (size 1.1 1.1) (bold yes)) (justify left top)))
(text "Remove module R3; jumper isolated R to OUT; microphone stays on L." (at 119.38 276.86 0) (effects (font (size 1.05 1.05) ) (justify left top)))
(text "Dots join wires. Crossings without dots are separate. Pin placement is logical, not physical." (at 20.32 287.02 0) (effects (font (size 1.05 1.05) ) (justify left top)))
(symbol (lib_id "Colloquy:H1") (at 378.46 152.4 0) (unit 1) (in_bom no) (on_board yes)(property "Reference" "H1" (at 378.4600 147.3200 0) (effects (font (size 1.27 1.27))  ))(property "Value" "M3 carrier retention" (at 378.4600 152.4000 0) (effects (font (size 1.27 1.27))  (hide yes)))(property "Footprint" "Shields:MountingHole_3.2mm_M3" (at 378.4600 152.4000 0) (effects (font (size 1.27 1.27))  (hide yes))))
(symbol (lib_id "Colloquy:H2") (at 378.46 170.18 0) (unit 1) (in_bom no) (on_board yes)(property "Reference" "H2" (at 378.4600 165.1000 0) (effects (font (size 1.27 1.27))  ))(property "Value" "M3 carrier retention" (at 378.4600 170.1800 0) (effects (font (size 1.27 1.27))  (hide yes)))(property "Footprint" "Shields:MountingHole_3.2mm_M3" (at 378.4600 170.1800 0) (effects (font (size 1.27 1.27))  (hide yes))))
(text "M3 retention" (at 365.76 177.8 0) (effects (font (size 1.0 1.0) ) (justify left top)))
(text "No new parts." (at 365.76 193.04 0) (effects (font (size 1.0 1.0) ) (justify left top)))
(wire (pts (xy 81.2800 60.9600) (xy 182.8800 60.9600)) (stroke (width 0) (type default)))
(wire (pts (xy 81.2800 71.1200) (xy 152.4000 71.1200)) (stroke (width 0) (type default)))
(wire (pts (xy 81.2800 81.2800) (xy 106.6800 81.2800)) (stroke (width 0) (type default)))
(wire (pts (xy 81.2800 101.6000) (xy 182.8800 101.6000)) (stroke (width 0) (type default)))
(wire (pts (xy 81.2800 111.7600) (xy 152.4000 111.7600)) (stroke (width 0) (type default)))
(wire (pts (xy 81.2800 121.9200) (xy 106.6800 121.9200)) (stroke (width 0) (type default)))
(wire (pts (xy 81.2800 142.2400) (xy 182.8800 142.2400)) (stroke (width 0) (type default)))
(wire (pts (xy 81.2800 152.4000) (xy 152.4000 152.4000)) (stroke (width 0) (type default)))
(wire (pts (xy 81.2800 162.5600) (xy 106.6800 162.5600)) (stroke (width 0) (type default)))
(wire (pts (xy 81.2800 182.8800) (xy 182.8800 182.8800)) (stroke (width 0) (type default)))
(wire (pts (xy 81.2800 193.0400) (xy 152.4000 193.0400)) (stroke (width 0) (type default)))
(wire (pts (xy 81.2800 203.2000) (xy 106.6800 203.2000)) (stroke (width 0) (type default)))
(wire (pts (xy 81.2800 223.5200) (xy 182.8800 223.5200)) (stroke (width 0) (type default)))
(wire (pts (xy 81.2800 233.6800) (xy 152.4000 233.6800)) (stroke (width 0) (type default)))
(wire (pts (xy 81.2800 243.8400) (xy 106.6800 243.8400)) (stroke (width 0) (type default)))
(wire (pts (xy 81.2800 248.9200) (xy 106.6800 248.9200)) (stroke (width 0) (type default)))
(wire (pts (xy 81.2800 254.0000) (xy 350.5200 254.0000)) (stroke (width 0) (type default)))
(wire (pts (xy 81.2800 259.0800) (xy 335.2800 259.0800)) (stroke (width 0) (type default)))
(wire (pts (xy 81.2800 264.1600) (xy 304.8000 264.1600)) (stroke (width 0) (type default)))
(wire (pts (xy 106.6800 81.2800) (xy 106.6800 121.9200)) (stroke (width 0) (type default)))
(wire (pts (xy 106.6800 121.9200) (xy 106.6800 162.5600)) (stroke (width 0) (type default)))
(wire (pts (xy 106.6800 162.5600) (xy 106.6800 203.2000)) (stroke (width 0) (type default)))
(wire (pts (xy 106.6800 203.2000) (xy 106.6800 243.8400)) (stroke (width 0) (type default)))
(wire (pts (xy 106.6800 243.8400) (xy 106.6800 248.9200)) (stroke (width 0) (type default)))
(wire (pts (xy 106.6800 248.9200) (xy 320.0400 248.9200)) (stroke (width 0) (type default)))
(wire (pts (xy 152.4000 71.1200) (xy 152.4000 76.2000)) (stroke (width 0) (type default)))
(wire (pts (xy 152.4000 71.1200) (xy 182.8800 71.1200)) (stroke (width 0) (type default)))
(wire (pts (xy 152.4000 111.7600) (xy 152.4000 116.8400)) (stroke (width 0) (type default)))
(wire (pts (xy 152.4000 111.7600) (xy 182.8800 111.7600)) (stroke (width 0) (type default)))
(wire (pts (xy 152.4000 152.4000) (xy 152.4000 157.4800)) (stroke (width 0) (type default)))
(wire (pts (xy 152.4000 152.4000) (xy 182.8800 152.4000)) (stroke (width 0) (type default)))
(wire (pts (xy 152.4000 193.0400) (xy 152.4000 198.1200)) (stroke (width 0) (type default)))
(wire (pts (xy 152.4000 193.0400) (xy 182.8800 193.0400)) (stroke (width 0) (type default)))
(wire (pts (xy 152.4000 233.6800) (xy 152.4000 238.7600)) (stroke (width 0) (type default)))
(wire (pts (xy 152.4000 233.6800) (xy 182.8800 233.6800)) (stroke (width 0) (type default)))
(wire (pts (xy 274.3200 53.3400) (xy 284.4800 53.3400)) (stroke (width 0) (type default)))
(wire (pts (xy 274.3200 58.4200) (xy 284.4800 58.4200)) (stroke (width 0) (type default)))
(wire (pts (xy 274.3200 63.5000) (xy 289.5600 63.5000)) (stroke (width 0) (type default)))
(wire (pts (xy 274.3200 68.5800) (xy 289.5600 68.5800)) (stroke (width 0) (type default)))
(wire (pts (xy 274.3200 73.6600) (xy 335.2800 73.6600)) (stroke (width 0) (type default)))
(wire (pts (xy 274.3200 78.7400) (xy 350.5200 78.7400)) (stroke (width 0) (type default)))
(wire (pts (xy 274.3200 93.9800) (xy 284.4800 93.9800)) (stroke (width 0) (type default)))
(wire (pts (xy 274.3200 99.0600) (xy 284.4800 99.0600)) (stroke (width 0) (type default)))
(wire (pts (xy 274.3200 104.1400) (xy 289.5600 104.1400)) (stroke (width 0) (type default)))
(wire (pts (xy 274.3200 109.2200) (xy 289.5600 109.2200)) (stroke (width 0) (type default)))
(wire (pts (xy 274.3200 114.3000) (xy 335.2800 114.3000)) (stroke (width 0) (type default)))
(wire (pts (xy 274.3200 119.3800) (xy 350.5200 119.3800)) (stroke (width 0) (type default)))
(wire (pts (xy 274.3200 134.6200) (xy 284.4800 134.6200)) (stroke (width 0) (type default)))
(wire (pts (xy 274.3200 139.7000) (xy 284.4800 139.7000)) (stroke (width 0) (type default)))
(wire (pts (xy 274.3200 144.7800) (xy 289.5600 144.7800)) (stroke (width 0) (type default)))
(wire (pts (xy 274.3200 149.8600) (xy 289.5600 149.8600)) (stroke (width 0) (type default)))
(wire (pts (xy 274.3200 154.9400) (xy 335.2800 154.9400)) (stroke (width 0) (type default)))
(wire (pts (xy 274.3200 160.0200) (xy 350.5200 160.0200)) (stroke (width 0) (type default)))
(wire (pts (xy 274.3200 175.2600) (xy 284.4800 175.2600)) (stroke (width 0) (type default)))
(wire (pts (xy 274.3200 180.3400) (xy 284.4800 180.3400)) (stroke (width 0) (type default)))
(wire (pts (xy 274.3200 185.4200) (xy 289.5600 185.4200)) (stroke (width 0) (type default)))
(wire (pts (xy 274.3200 190.5000) (xy 289.5600 190.5000)) (stroke (width 0) (type default)))
(wire (pts (xy 274.3200 195.5800) (xy 335.2800 195.5800)) (stroke (width 0) (type default)))
(wire (pts (xy 274.3200 200.6600) (xy 350.5200 200.6600)) (stroke (width 0) (type default)))
(wire (pts (xy 274.3200 215.9000) (xy 284.4800 215.9000)) (stroke (width 0) (type default)))
(wire (pts (xy 274.3200 220.9800) (xy 284.4800 220.9800)) (stroke (width 0) (type default)))
(wire (pts (xy 274.3200 226.0600) (xy 289.5600 226.0600)) (stroke (width 0) (type default)))
(wire (pts (xy 274.3200 231.1400) (xy 289.5600 231.1400)) (stroke (width 0) (type default)))
(wire (pts (xy 274.3200 236.2200) (xy 335.2800 236.2200)) (stroke (width 0) (type default)))
(wire (pts (xy 274.3200 241.3000) (xy 350.5200 241.3000)) (stroke (width 0) (type default)))
(wire (pts (xy 284.4800 53.3400) (xy 284.4800 58.4200)) (stroke (width 0) (type default)))
(wire (pts (xy 284.4800 53.3400) (xy 304.8000 53.3400)) (stroke (width 0) (type default)))
(wire (pts (xy 284.4800 93.9800) (xy 284.4800 99.0600)) (stroke (width 0) (type default)))
(wire (pts (xy 284.4800 93.9800) (xy 304.8000 93.9800)) (stroke (width 0) (type default)))
(wire (pts (xy 284.4800 134.6200) (xy 284.4800 139.7000)) (stroke (width 0) (type default)))
(wire (pts (xy 284.4800 134.6200) (xy 304.8000 134.6200)) (stroke (width 0) (type default)))
(wire (pts (xy 284.4800 175.2600) (xy 284.4800 180.3400)) (stroke (width 0) (type default)))
(wire (pts (xy 284.4800 175.2600) (xy 304.8000 175.2600)) (stroke (width 0) (type default)))
(wire (pts (xy 284.4800 215.9000) (xy 284.4800 220.9800)) (stroke (width 0) (type default)))
(wire (pts (xy 284.4800 215.9000) (xy 304.8000 215.9000)) (stroke (width 0) (type default)))
(wire (pts (xy 289.5600 63.5000) (xy 289.5600 68.5800)) (stroke (width 0) (type default)))
(wire (pts (xy 289.5600 68.5800) (xy 320.0400 68.5800)) (stroke (width 0) (type default)))
(wire (pts (xy 289.5600 104.1400) (xy 289.5600 109.2200)) (stroke (width 0) (type default)))
(wire (pts (xy 289.5600 109.2200) (xy 320.0400 109.2200)) (stroke (width 0) (type default)))
(wire (pts (xy 289.5600 144.7800) (xy 289.5600 149.8600)) (stroke (width 0) (type default)))
(wire (pts (xy 289.5600 149.8600) (xy 320.0400 149.8600)) (stroke (width 0) (type default)))
(wire (pts (xy 289.5600 185.4200) (xy 289.5600 190.5000)) (stroke (width 0) (type default)))
(wire (pts (xy 289.5600 190.5000) (xy 320.0400 190.5000)) (stroke (width 0) (type default)))
(wire (pts (xy 289.5600 226.0600) (xy 289.5600 231.1400)) (stroke (width 0) (type default)))
(wire (pts (xy 289.5600 231.1400) (xy 320.0400 231.1400)) (stroke (width 0) (type default)))
(wire (pts (xy 304.8000 50.8000) (xy 304.8000 53.3400)) (stroke (width 0) (type default)))
(wire (pts (xy 304.8000 50.8000) (xy 373.3800 50.8000)) (stroke (width 0) (type default)))
(wire (pts (xy 304.8000 53.3400) (xy 304.8000 93.9800)) (stroke (width 0) (type default)))
(wire (pts (xy 304.8000 93.9800) (xy 304.8000 134.6200)) (stroke (width 0) (type default)))
(wire (pts (xy 304.8000 134.6200) (xy 304.8000 175.2600)) (stroke (width 0) (type default)))
(wire (pts (xy 304.8000 175.2600) (xy 304.8000 215.9000)) (stroke (width 0) (type default)))
(wire (pts (xy 304.8000 215.9000) (xy 304.8000 264.1600)) (stroke (width 0) (type default)))
(wire (pts (xy 320.0400 68.5800) (xy 320.0400 104.1400)) (stroke (width 0) (type default)))
(wire (pts (xy 320.0400 104.1400) (xy 320.0400 109.2200)) (stroke (width 0) (type default)))
(wire (pts (xy 320.0400 104.1400) (xy 373.3800 104.1400)) (stroke (width 0) (type default)))
(wire (pts (xy 320.0400 109.2200) (xy 320.0400 149.8600)) (stroke (width 0) (type default)))
(wire (pts (xy 320.0400 149.8600) (xy 320.0400 190.5000)) (stroke (width 0) (type default)))
(wire (pts (xy 320.0400 190.5000) (xy 320.0400 231.1400)) (stroke (width 0) (type default)))
(wire (pts (xy 320.0400 231.1400) (xy 320.0400 248.9200)) (stroke (width 0) (type default)))
(wire (pts (xy 335.2800 73.6600) (xy 335.2800 114.3000)) (stroke (width 0) (type default)))
(wire (pts (xy 335.2800 114.3000) (xy 335.2800 154.9400)) (stroke (width 0) (type default)))
(wire (pts (xy 335.2800 154.9400) (xy 335.2800 195.5800)) (stroke (width 0) (type default)))
(wire (pts (xy 335.2800 195.5800) (xy 335.2800 236.2200)) (stroke (width 0) (type default)))
(wire (pts (xy 335.2800 236.2200) (xy 335.2800 259.0800)) (stroke (width 0) (type default)))
(wire (pts (xy 350.5200 78.7400) (xy 350.5200 119.3800)) (stroke (width 0) (type default)))
(wire (pts (xy 350.5200 119.3800) (xy 350.5200 160.0200)) (stroke (width 0) (type default)))
(wire (pts (xy 350.5200 160.0200) (xy 350.5200 200.6600)) (stroke (width 0) (type default)))
(wire (pts (xy 350.5200 200.6600) (xy 350.5200 241.3000)) (stroke (width 0) (type default)))
(wire (pts (xy 350.5200 241.3000) (xy 350.5200 254.0000)) (stroke (width 0) (type default)))
(wire (pts (xy 373.3800 50.8000) (xy 373.3800 78.7400)) (stroke (width 0) (type default)))
(wire (pts (xy 373.3800 104.1400) (xy 373.3800 111.7600)) (stroke (width 0) (type default)))
(junction (at 152.4 71.12) (diameter 1.016) (color 0 0 0 0))
(junction (at 152.4 111.76) (diameter 1.016) (color 0 0 0 0))
(junction (at 106.68 121.92) (diameter 1.016) (color 0 0 0 0))
(junction (at 152.4 152.4) (diameter 1.016) (color 0 0 0 0))
(junction (at 106.68 162.56) (diameter 1.016) (color 0 0 0 0))
(junction (at 152.4 193.04) (diameter 1.016) (color 0 0 0 0))
(junction (at 106.68 203.2) (diameter 1.016) (color 0 0 0 0))
(junction (at 152.4 233.68) (diameter 1.016) (color 0 0 0 0))
(junction (at 106.68 243.84) (diameter 1.016) (color 0 0 0 0))
(junction (at 106.68 248.92000000000002) (diameter 1.016) (color 0 0 0 0))
(junction (at 284.48 53.34) (diameter 1.016) (color 0 0 0 0))
(junction (at 289.56 68.58) (diameter 1.016) (color 0 0 0 0))
(junction (at 284.48 93.98) (diameter 1.016) (color 0 0 0 0))
(junction (at 289.56 109.22) (diameter 1.016) (color 0 0 0 0))
(junction (at 335.28000000000003 114.3) (diameter 1.016) (color 0 0 0 0))
(junction (at 350.52 119.38) (diameter 1.016) (color 0 0 0 0))
(junction (at 284.48 134.62) (diameter 1.016) (color 0 0 0 0))
(junction (at 289.56 149.86) (diameter 1.016) (color 0 0 0 0))
(junction (at 335.28000000000003 154.94) (diameter 1.016) (color 0 0 0 0))
(junction (at 350.52 160.02) (diameter 1.016) (color 0 0 0 0))
(junction (at 284.48 175.26) (diameter 1.016) (color 0 0 0 0))
(junction (at 289.56 190.5) (diameter 1.016) (color 0 0 0 0))
(junction (at 335.28000000000003 195.58) (diameter 1.016) (color 0 0 0 0))
(junction (at 350.52 200.66) (diameter 1.016) (color 0 0 0 0))
(junction (at 284.48 215.9) (diameter 1.016) (color 0 0 0 0))
(junction (at 289.56 231.14000000000001) (diameter 1.016) (color 0 0 0 0))
(junction (at 335.28000000000003 236.22) (diameter 1.016) (color 0 0 0 0))
(junction (at 350.52 241.3) (diameter 1.016) (color 0 0 0 0))
(junction (at 304.8 53.34) (diameter 1.016) (color 0 0 0 0))
(junction (at 304.8 93.98) (diameter 1.016) (color 0 0 0 0))
(junction (at 304.8 134.62) (diameter 1.016) (color 0 0 0 0))
(junction (at 304.8 175.26) (diameter 1.016) (color 0 0 0 0))
(junction (at 304.8 215.9) (diameter 1.016) (color 0 0 0 0))
(junction (at 320.04 109.22) (diameter 1.016) (color 0 0 0 0))
(junction (at 320.04 149.86) (diameter 1.016) (color 0 0 0 0))
(junction (at 320.04 190.5) (diameter 1.016) (color 0 0 0 0))
(junction (at 320.04 231.14000000000001) (diameter 1.016) (color 0 0 0 0))
(junction (at 320.04 104.14) (diameter 1.016) (color 0 0 0 0))
    (embedded_fonts no))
